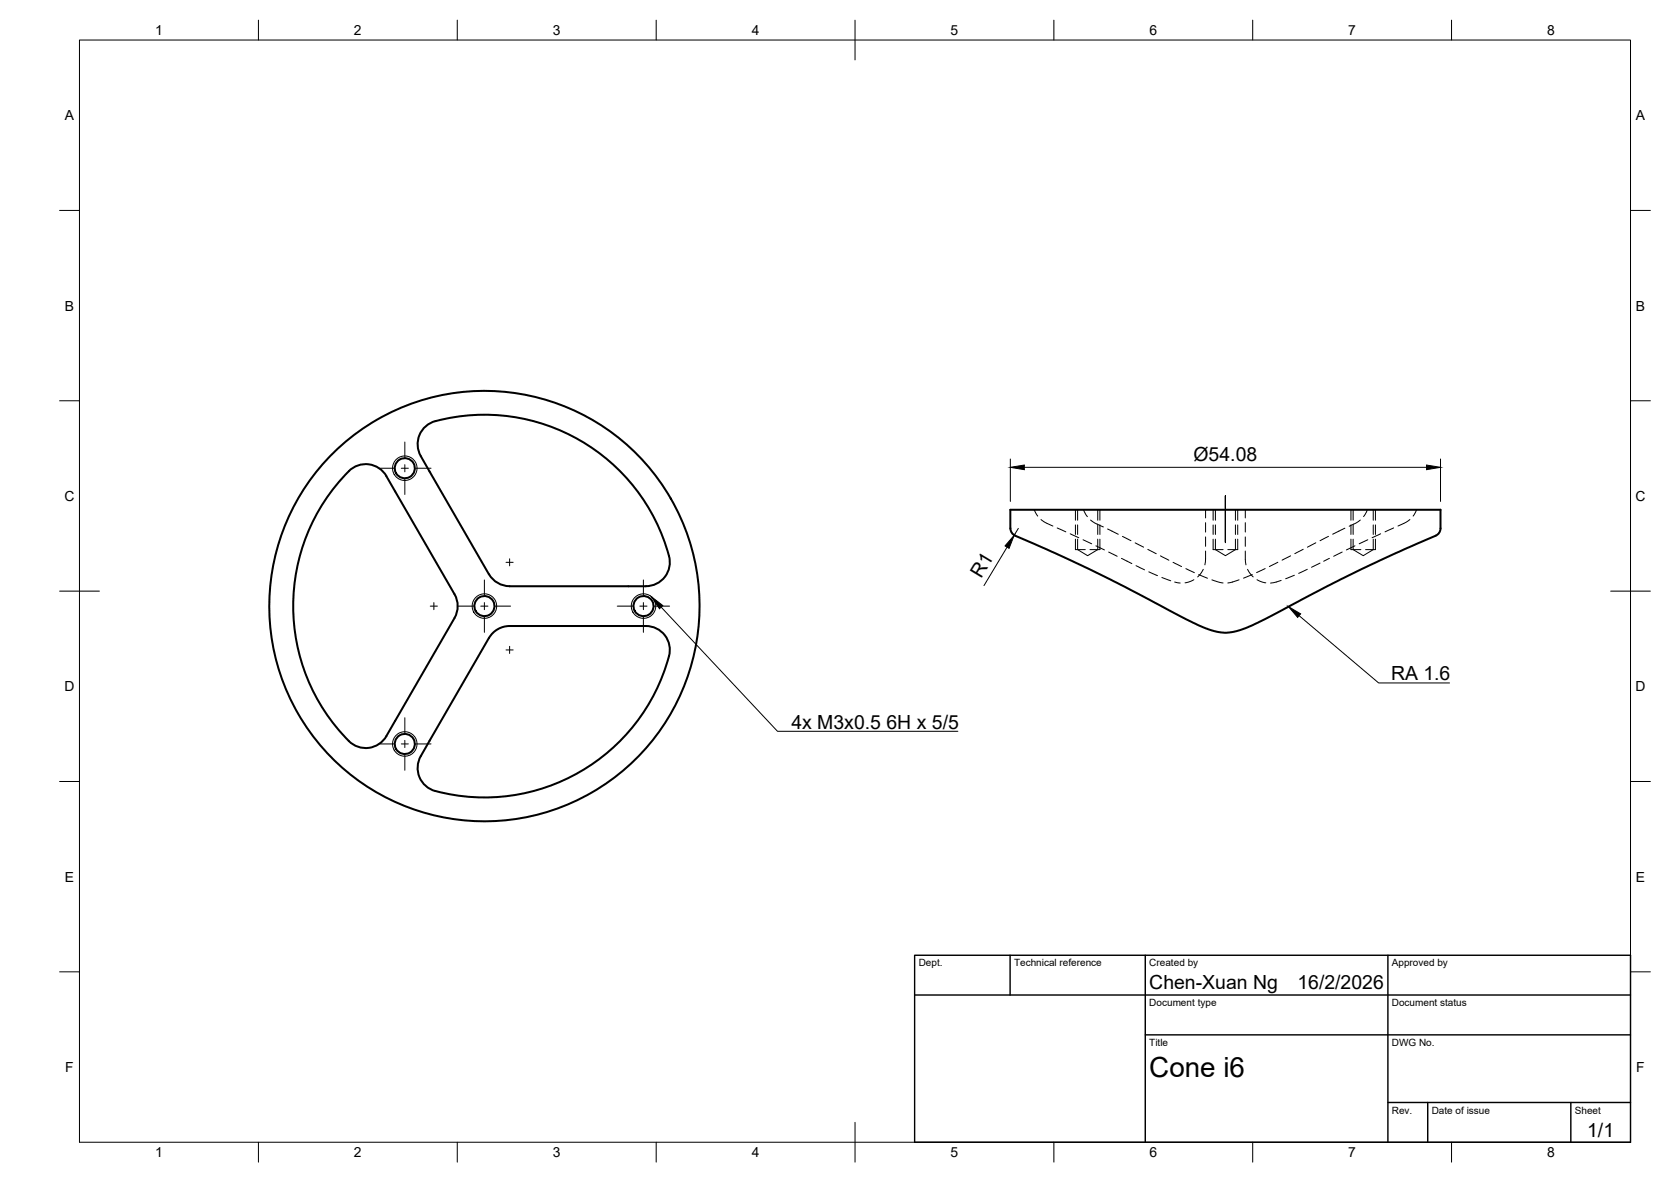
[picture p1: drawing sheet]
<svg xmlns="http://www.w3.org/2000/svg" width="420mm" height="297mm" viewBox="0 0 420 297" stroke-linecap="round" stroke-linejoin="round" font-family="sans-serif">
<!-- layer: Visible -->
<g fill="none" stroke="#000" stroke-width=".51">
<path d="M97.1 119.6l17.2 29.7a6 6 0 0 1 0 6l-17.2 29.7M97.2 119.6a6 6 0 0 0-9.5-1.2 47.9 47.9 0 0 0 1.1 68.7 6 6 0 0 0 8.4-2.1M254.1 132.8a2.37 2.37 0 0 0 2 2.2l9.2 4 9.9 4.7 24.7 12.7 3.4 1.5 2.8 .9a15 15 0 0 0 9.8-2.2l25.1-12.9 9.9-4.7 9.3-4a2.36 2.36 0 0 0 2-2.2v-4.7h-108.2v4.7M128.1 147.3h34.3M128.2 147.3a6 6 0 0 1-5.2-3l-17.2-29.7a6 6 0 0 1 3.7-8.8 48 48 0 0 1 58.9 34.6 6 6 0 0 1-6 6.9M105.8 190a6 6 0 0 0 3.7 8.8 48 48 0 0 0 58.9-34.6 6 6 0 0 0-6-6.9h-34.2a6 6 0 0 0-5.2 3l-17.2 29.7"/>
<circle cx="101.8" cy="117.7" r="2.53"/>
<circle cx="121.8" cy="152.3" r="2.53"/>
<circle cx="121.8" cy="152.3" r="54.1"/>
<circle cx="161.8" cy="152.3" r="2.53"/>
<circle cx="101.8" cy="187" r="2.53"/>
</g>
<!-- layer: Visible Narrow -->
<g fill="none" stroke="#000" stroke-width=".25">
<circle cx="101.8" cy="117.7" r="3.1"/>
<circle cx="121.8" cy="152.3" r="3.1"/>
<circle cx="161.8" cy="152.3" r="3.1"/>
<circle cx="101.8" cy="187" r="3.1"/>
</g>
<!-- layer: Hidden -->
<g fill="none" stroke="#000" stroke-width=".25">
<path d="M260.1 128.1l.8 1.6M261.7 130.6l1 .6 2 1M265.8 132.7l2.2 1M269.1 134.1l2.2 1M270.4 138.1h2.5M271 135.5v2.6l2.5 1.5 2.5-1.5v-2.6M271 128.1v2.6M271 131.9v2.4M272.3 135.6l2.2 1.1M272.5 128.1l.9 1.7M274.1 138.1h2.5M274.2 130.7l1.1 .8 2.1 .9"/>
<path d="M275.5 137.2l2.2 1M276 128.1v2.6M276 131.9v2.4M278.5 132.9l2.7 1.4M278.8 138.7l2.1 1.1M282.2 134.8l2.2 1.1M285.4 136.4l2.1 1.1M288.6 138.1l2.1 1.1M291.8 139.7l2.1 1.1M303.1 138.5l-.1 3.5M303.1 128.1v2.1M303.1 131.3v2.4"/>
<path d="M303.1 134.9v2.4M305 138.1h2.5M305.6 135.5v2.6l2.5 1.5 2.5-1.5v-2.6M305.6 128.1v2.6M305.6 131.9v2.4M308.7 138.1h2.5M310.6 128.1v2.6M310.6 131.9v2.4M313.1 138.5l.2 3.5M313.1 128.1v2.1M313.1 131.3v2.4M313.1 134.9v2.4"/>
<path d="M324.5 139.7l-2.1 1.1M327.7 138l-2.1 1.1M330.9 136.4l-2.2 1.1M334 134.8l-2.1 1.1M337.5 138.7l-2.2 1.1M338.2 132.7l-3.1 1.5M339.7 138.1h2.5M340.2 135.5v2.6l2.6 1.5 2.5-1.5v-2.6M340.2 128.1v2.6M340.2 131.9v2.4M340.7 137.2l-2.2 1M342 130.7l-1.1 .8-1.7 .7"/>
<path d="M343.4 138.1h2.4M343.8 128.1l-.9 1.7M343.9 135.6l-2.1 1.1M345.3 128.1v2.6M345.3 131.9v2.4M347.2 134.1l-2.2 1M350.4 132.7l-2.1 1M354.5 130.6l-.9 .6-2.1 1M356.2 128.1l-.9 1.6M282 140.3l2.6 1.3M285.6 142.2l2.2 1M288.9 143.7l2.1 1"/>
<path d="M292.1 145.1l2.3 .9M295 141.3l2.1 1.1M295.4 146.3l1.4 .2M298.2 142.9l2.1 1M300.2 145.7l-2.2 .8M301.4 144.4l2.2 .9M302.6 143.1l-1.5 1.9M304.7 145.7l2.8 .8M311.6 145.7l-2.9 .8M313.7 143.1l1.4 1.9M314.9 144.4l-2.2 .9M316.1 145.7l2.2 .8"/>
<path d="M318.1 142.9l-2.1 1M321.3 141.3l-2.1 1.1M322.1 145.9l-2.6 .6M325.5 144.6l-2.2 .8M328.7 143.1l-2.2 1M331.9 141.5l-2.1 1.1M334.3 140.3l-1.5 .7"/>
</g>
<!-- layer: Hidden Narrow -->
<g fill="none" stroke="#000" stroke-width=".25">
<path d="M270.4 128.1v2.6M270.4 131.9v2.4M270.4 135.5v2.6M276.6 128.1v2.6M276.6 131.9v2.4M276.6 135.5v2.6M305 128.1v2.6M305 131.9v2.4M305 135.5v2.6M311.2 128.1v2.6M311.2 131.9v2.4M311.2 135.5v2.6"/>
<path d="M339.7 128.1v2.6M339.7 131.9v2.4M339.7 135.5v2.6M345.8 128.1v2.6M345.8 131.9v2.4M345.8 135.5v2.6"/>
</g>
<!-- layer: BORDER -->
<g fill="none" stroke="#000" stroke-width=".25">
<path d="M20 10.1h390v276.9h-390zM65 5.1v5M115 5.1v5M165 5.1v5M215 5.1v10M265 5.1v5M315 5.1v5M365 5.1v5M15 52.9h5M410 52.9h5M15 100.7h5M410 100.7h5"/>
<path d="M15 148.6h10M405 148.6h10M15 196.4h5M410 196.4h5M15 244.2h5M410 244.2h5M65 287v5M115 287v5M165 287v5M215 282.1v9.9M265 287v5M315 287v5"/>
<path d="M365 287v5"/>
</g>
<!-- layer: TITLEBLOCK -->
<path d="M230 240.1h180v46.9h-180zM230 250h180M254 240.1v9.9M288 240.1v46.9M349 240.1v46.9M288 260.1h122M349 277.1h61M359 277.1v9.9M395 277.1v9.9" fill="none" stroke="#000" stroke-width=".36"/>
<!-- layer: Smart Centers -->
<g fill="none" stroke="#000" stroke-width=".25">
<path d="M95.2 117.7h3.9M100.9 117.7h1.8M101.8 111.1v3.9M101.8 116.8v1.8M104.5 117.7h3.9M101.8 120.4v3.9M308.1 124.6v11.7zM308.1 124.5v11.9M108.2 152.3h1.8M109.1 151.4v1.8M115.2 152.3h3.9M120.9 152.3h1.8"/>
<path d="M121.8 145.7v3.9M121.8 151.4v1.8M121.8 155v3.9M124.5 152.3h3.9M127.2 141.3h1.8M128.1 140.4v1.8M155.2 152.3h3.9M160.9 152.3h1.8M161.8 145.7v3.9M161.8 151.4v1.8M161.8 155v3.9M164.5 152.3h3.9"/>
<path d="M127.2 163.3h1.8M128.1 162.4v1.8M95.2 187h3.9M100.9 187h1.8M101.8 180.4v3.9M101.8 186.1v1.8M101.8 189.6v4M104.5 187h3.9"/>
</g>
<!-- layer: FD_Dimensions -->
<path d="M254 115.3v10.7M257.6 117.4h101.1M362.2 115.3v10.7M253.2 137.5l-5.8 9.7M256.1 132.8l-1.1 1.7" fill="none" stroke="#000" stroke-width=".25"/>
<path d="M254 117.4l3.6-.5v1.1zM358.7 116.9l3.5 .5-3.5 .6zM255 134.5l-1.3 3.3-1-.6z" fill="#000" stroke="#000" stroke-width=".25"/>
<!-- layer: Hole Notes -->
<path d="M163.9 150l2.8 2.2-.9 .8z" fill="#000" stroke="#000" stroke-width=".25"/>
<path d="M166.2 152.6l29.3 31.2h45.4" fill="none" stroke="#000" stroke-width=".25"/>
<!-- layer: Leaders -->
<path d="M324 152.4l3 1.9-.7 .9z" fill="#000" stroke="#000" stroke-width=".25"/>
<path d="M326.6 154.7l20 16.9h17.9" fill="none" stroke="#000" stroke-width=".25"/>
<text font-size="7" x="289" y="270.6">Cone i6</text>
<g font-size="4.9">
<text x="300.1" y="115.9">Ø54.08</text>
<text x="246.7" y="145.6" transform="rotate(-59 246.7 145.6)">R1</text>
<text x="349.8" y="170.9">RA 1.6</text>
<text x="199" y="183.1">4x M3x0.5</text>
<text x="222.9" y="183.1">6H x 5/5</text>
<text x="289" y="248.5">Chen-Xuan Ng</text>
<text x="326.2" y="248.5">16/2/2026</text>
<text x="399.1" y="285.7">1/1</text>
</g>
<g font-size="3.5">
<text x="39" y="8.8">1</text>
<text x="89" y="8.8">2</text>
<text x="139" y="8.8">3</text>
<text x="189" y="8.8">4</text>
<text x="239" y="8.8">5</text>
<text x="289" y="8.8">6</text>
<text x="339" y="8.8">7</text>
<text x="389" y="8.8">8</text>
<text x="16.3" y="30.2">A</text>
<text x="411.3" y="30.2">A</text>
<text x="16.3" y="78">B</text>
<text x="411.3" y="78">B</text>
<text x="16.2" y="125.9">C</text>
<text x="411.2" y="125.9">C</text>
<text x="16.2" y="173.7">D</text>
<text x="411.2" y="173.7">D</text>
<text x="16.3" y="221.6">E</text>
<text x="411.3" y="221.6">E</text>
<text x="16.4" y="269.4">F</text>
<text x="411.4" y="269.4">F</text>
<text x="39" y="290.8">1</text>
<text x="89" y="290.8">2</text>
<text x="139" y="290.8">3</text>
<text x="189" y="290.8">4</text>
<text x="239" y="290.8">5</text>
<text x="289" y="290.8">6</text>
<text x="339" y="290.8">7</text>
<text x="389" y="290.8">8</text>
</g>
<g font-size="2.5">
<text x="231" y="242.9">Dept.</text>
<text x="255" y="242.9">Technical reference</text>
<text x="289" y="242.9">Created by</text>
<text x="350" y="242.9">Approved by</text>
<text x="289" y="252.8">Document type</text>
<text x="350" y="252.8">Document status</text>
<text x="289" y="262.9">Title</text>
<text x="350" y="262.9">DWG No.</text>
<text x="350" y="279.9">Rev.</text>
<text x="360" y="279.9">Date of issue</text>
<text x="396" y="279.9">Sheet</text>
</g>
</svg>
